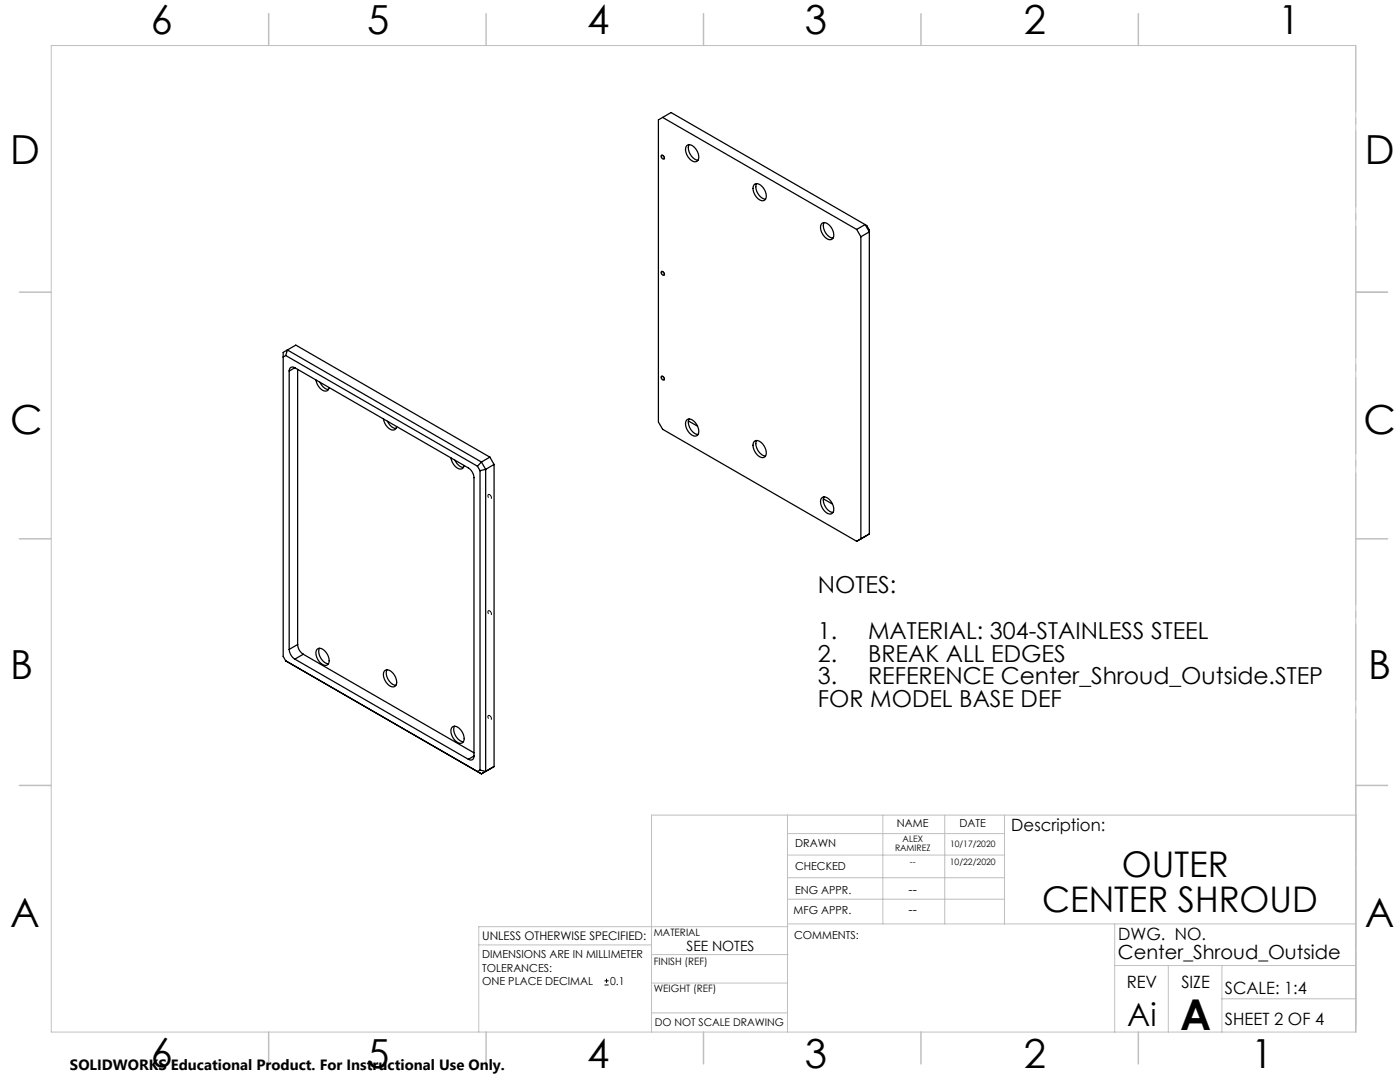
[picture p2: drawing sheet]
<svg xmlns="http://www.w3.org/2000/svg" width="279mm" height="216mm" viewBox="0 0 279 216" stroke-linecap="round" stroke-linejoin="round" font-family="sans-serif">
<path d="M120.6 196.5h.9M120.6 195.7h.9M121.1 195.3v.8" fill="none" stroke="#000" stroke-width=".2"/>
<path d="M132.3 31l.2 .2a.34 .34 0 0 1 0 .6 .34 .34 0 0 1-.5-.3l-.1-.2a.24 .24 0 0 1 .1-.3 .24 .24 0 0 1 .3 0M132.3 54.2l.2 .2a.34 .34 0 0 1 0 .6 .34 .34 0 0 1-.5-.3l-.1-.2a.24 .24 0 0 1 .1-.3 .24 .24 0 0 1 .3 0M132.3 75.1l.2 .2a.34 .34 0 0 1 0 .6 .34 .34 0 0 1-.5-.3l-.1-.2a.24 .24 0 0 1 .1-.3 .24 .24 0 0 1 .3 0M97.7 98.7a.31 .31 0 0 0-.4 .2 .31 .31 0 0 0 .2 .4l.2 .2a.3 .3 0 0 0 .4-.1 .3 .3 0 0 0-.1-.4l-.3-.3M97.7 121.9a.31 .31 0 0 0-.4 .2 .31 .31 0 0 0 .2 .4l.2 .2a.3 .3 0 0 0 .4-.1 .3 .3 0 0 0-.1-.4l-.3-.3M97.7 142.8a.31 .31 0 0 0-.4 .2 .31 .31 0 0 0 .2 .4l.2 .2a.3 .3 0 0 0 .4-.1 .3 .3 0 0 0-.1-.4l-.3-.3" fill="none" stroke="#000" stroke-width=".2" stroke-dasharray="1.3 .6" stroke-dashoffset=".3" stroke-linecap="butt"/>
<path d="M270.6 9.1v49.2M270.6 58.3v49.2M270.6 107.5v49.2M270.6 156.7v49.2" fill="none" stroke="#c0c0c0" stroke-width=".2" stroke-dasharray="15.2 1.3 1.3 1.3" stroke-dashoffset="2.1"/>
<g fill="none" stroke="#c0c0c0" stroke-width=".2">
<path d="M10.2 9.1h260.4v196.8h-260.4zM270.6 58.3h6.3M270.6 156.7h6.3M157.2 162.6v43.3M157.2 175.1h43.3M157.2 170.6h43.3M157.2 166.3h43.3M157.2 179.4h43.3M176.2 162.6v21.8M188.5 162.6v21.8M200.5 162.6v21.8M95.5 188.5h34.5"/>
<path d="M130 196.2h27.2M130 190.5h27.3M157.2 184.4h113.4M157.2 184.9h-61.7v21M222.5 184.4v21.5M222.5 192.7h48.1M233.2 192.7v13.2M243.9 199.3h26.7M243.9 192.7v13.2M130 202.1h27.2M270.6 204.4v-41.8h-140.6v43.3"/>
</g>
<g fill="none" stroke="#c0c0c0" stroke-width=".3">
<path d="M53.6 2.7v6.4M97 2.7v6.4M140.4 2.7v6.4M183.8 2.7v6.4M227.2 2.7v6.4M3.9 58.3h6.3M270.6 58.3h6.3M3.9 107.5h6.3M270.6 107.5h6.3M3.9 156.7h6.3M270.6 156.7h6.3M53.6 205.9v6.4"/>
<path d="M97 205.9v6.4M140.4 205.9v6.4M183.8 205.9v6.4M227.2 205.9v6.4"/>
</g>
<g fill="none" stroke="#000" stroke-width=".25">
<path d="M132.1 31a.42 .42 0 0 1 .4 .3 .42 .42 0 0 1-.1 .5l-.4-.5zM132.2 23.4l-.8 .5v60.3l.8 1.5 38.8 22.3M132.2 23.4l38.8 22.4M132.2 23.4l1.7-.9 39.1 22.5 .5 .9v60.7l-2.5 1.4M137 29.1a1.2 1.2 0 0 1 1.8 .5 1.81 1.81 0 0 1 .2 2.6 2.17 2.17 0 0 1-2.2-2.1v-.6zM137.5 28.9a2.49 2.49 0 0 0 1.8 3.1M150.5 36.9a1.2 1.2 0 0 1 1.8 .5 1.81 1.81 0 0 1 .2 2.6 2.17 2.17 0 0 1-2.2-2.1v-.6zM151 36.6a2.49 2.49 0 0 0 1.8 3.1M132.1 54.2a.42 .42 0 0 1 .4 .3 .42 .42 0 0 1-.1 .4l-.4-.4zM164 44.7a1.2 1.2 0 0 1 1.7 .5 1.81 1.81 0 0 1 .2 2.6 2.17 2.17 0 0 1-2.1-2.1v-.6zM164.5 44.4a2.49 2.49 0 0 0 1.7 3.1M171 45.8l.8 1.4"/>
<path d="M171 45.8l1.7-1 .8 1.5-1.7 .9M171.8 47.2v60.3l-.8 .5M57 70.9l38.3 22.1M57 70.9l.4-1.1 38.7 22.4M57 70.9l-.5 .3M57.7 74v55.6M58.8 73.4l34.7 20a2.48 2.48 0 0 1 1.1 1.9v55.6M58.8 73.4a.68 .68 0 0 0-.8-.1 .68 .68 0 0 0-.3 .7M58.8 73.4l-1.1 .6M59.4 73.7v54.9M63.1 75.8a2.43 2.43 0 0 0 2 2.2l.4-.2 .2-.5M63.9 76.3a2.29 2.29 0 0 0 1.6 1.4"/>
<path d="M132.1 75.1a.42 .42 0 0 1 .4 .3 .42 .42 0 0 1-.1 .5l-.4-.5zM76.5 83.6a2.43 2.43 0 0 0 2.1 2.2l.4-.2 .1-.5M77.3 84.1a2.29 2.29 0 0 0 1.7 1.4M90 91.4a2.43 2.43 0 0 0 2.1 2.2l.3-.2 .2-.5M90.8 91.8a2.29 2.29 0 0 0 1.7 1.5M95.3 93l.5 .9M95.8 93.9v59.8M96.1 92.2l-.8 .8M96.1 92.2l.8 1.4M96.9 93.6l-1.1 .3M96.9 93.6v60.3M97.8 91.2l.8 1.5"/>
<path d="M97.8 91.2l-1.7 1M97.8 91.2l-38.8-22.3-2.5 1.4v60.7l.5 .9 39.1 22.5M98.6 92.7l-1.7 .9M98.6 92.7v60.3l-2.5 1.4M137 83.8a1.2 1.2 0 0 1 1.8 .6 1.81 1.81 0 0 1 .2 2.6 2.17 2.17 0 0 1-2.2-2.1v-.6zM137.4 84l1.8 1.1M137.5 83.6a2.49 2.49 0 0 0 1.8 3.1M150.5 88.1a1.2 1.2 0 0 1 1.8 .6 1.81 1.81 0 0 1 .2 2.6 2.17 2.17 0 0 1-2.2-2.2v-.5zM151 87.9a2.49 2.49 0 0 0 1.8 3.1M164 99.4a1.2 1.2 0 0 1 1.7 .5 1.81 1.81 0 0 1 .2 2.6 2.17 2.17 0 0 1-2.1-2.1v-.6zM164.3 99.5l1.9 1.1M164.5 99.2a2.49 2.49 0 0 0 1.7 3"/>
<path d="M57.7 129.6a2.48 2.48 0 0 0 1.1 1.9M58.8 131.5l34.7 20M59.4 128.6a2.48 2.48 0 0 0 1.1 1.9M59.4 128.6l-1.7 1M60.5 130.5l34.1 19.7M60.5 130.5l-1.7 1M63.3 129.5a1.71 1.71 0 0 1 2.2 1.4 1.18 1.18 0 0 1-.6 1.9 2.52 2.52 0 0 1-1.7-3.1zM63.8 129.4a2.48 2.48 0 0 0 1.7 3.1M76.8 133.8a1.71 1.71 0 0 1 2.2 1.4 1.18 1.18 0 0 1-.6 1.9 2.52 2.52 0 0 1-1.7-3.1zM77.2 133.6a2.48 2.48 0 0 0 1.8 3.1M90.3 145.1a1.71 1.71 0 0 1 2.1 1.3 1.18 1.18 0 0 1-.5 1.9 2.52 2.52 0 0 1-1.8-3.1zM90.7 144.9a2.48 2.48 0 0 0 1.8 3.1"/>
<path d="M94.6 150.9a.68 .68 0 0 1-.3 .7 .68 .68 0 0 1-.8-.1M94.6 150.9l-1.1 .6M95.8 153.7l1.1 .2M95.8 153.7l-.5 .3M96.9 153.9l-.8 .5"/>
</g>
<text font-size="8.5" x="235.5" y="205.4">A</text>
<g font-size="8">
<text x="30.1" y="6.8">6</text>
<text x="73.3" y="6.9">5</text>
<text x="117.2" y="6.9">4</text>
<text x="160.6" y="6.9">3</text>
<text x="204.3" y="6.9">2</text>
<text x="255.1" y="6.9">1</text>
<text x="2.1" y="32.7">D</text>
<text x="272.4" y="32.7">D</text>
<text x="2.1" y="86.5">C</text>
<text x="272.1" y="86.5">C</text>
<text x="2.1" y="135.6">B</text>
<text x="273.1" y="135.6">B</text>
<text x="2.1" y="185.1">A</text>
<text x="272.4" y="185.1">A</text>
<text x="30.1" y="212.9">6</text>
<text x="73.3" y="213">5</text>
<text x="117.2" y="213">4</text>
<text x="160.6" y="213">3</text>
<text x="204.3" y="213">2</text>
<text x="249.7" y="213">1</text>
</g>
<g font-size="7.1">
<text x="223.9" y="174.9">OUTER</text>
<text x="208" y="182">CENTER SHROUD</text>
</g>
<text font-size="6.3" x="225" y="204.6">Ai</text>
<g font-size="4.7">
<text x="163.2" y="118.4">NOTES:</text>
<text x="163.2" y="127.5">1.</text>
<text x="173.2" y="127.5">MATERIAL: 304-STAINLESS STEEL</text>
<text x="163.2" y="132">2.</text>
<text x="163.2" y="136.5">3.</text>
<text x="173.2" y="132">BREAK ALL EDGES</text>
<text x="173.2" y="136.5">REFERENCE Center_Shroud_Outside.STEP</text>
<text x="163.2" y="141.1">FOR MODEL BASE DEF</text>
</g>
<text font-size="3.9" x="223.1" y="191.3">Center_Shroud_Outside</text>
<g font-size="3.4">
<text x="201.8" y="165.9">Description:</text>
<text x="223.2" y="187.6">DWG. NO.</text>
<text x="224.9" y="197.2">REV</text>
<text x="235.8" y="197.2">SIZE</text>
<text x="244.4" y="198.4">SCALE: 1:4</text>
<text x="244.4" y="204.6">SHEET 2 OF 4</text>
</g>
<text font-size="3" x="14" y="213.5">SOLIDWORKS Educational Product. For Instructional Use Only.</text>
<text font-size="2.8" x="137" y="189.7">SEE NOTES</text>
<g font-size="2.5">
<text x="181.3" y="178.3">--</text>
<text x="181.3" y="182.3">--</text>
</g>
<text font-size="2.4" x="96.2" y="187.5">UNLESS OTHERWISE SPECIFIED:</text>
<g font-size="2.2">
<text x="179" y="165.1">NAME</text>
<text x="191.5" y="165.1">DATE</text>
<text x="158.7" y="169">DRAWN</text>
<text x="158.7" y="173.5">CHECKED</text>
<text x="158.7" y="178.3">ENG APPR.</text>
<text x="158.4" y="182.4">MFG APPR.</text>
<text x="96.2" y="191.2">DIMENSIONS ARE IN MILLIMETER</text>
<text x="158.5" y="187.4">COMMENTS:</text>
<text x="96.2" y="193.9">TOLERANCES:</text>
<text x="96.2" y="196.5">ONE PLACE DECIMAL</text>
<text x="121.8" y="196.5">0.1</text>
</g>
<text font-size="2.1" x="130.7" y="204.6">DO NOT SCALE DRAWING</text>
<g font-size="2">
<text x="130.5" y="186.8">MATERIAL</text>
<text x="130.5" y="192.5">FINISH (REF)</text>
<text x="130.5" y="198">WEIGHT (REF)</text>
</g>
<g font-size="1.8">
<text x="180.1" y="168">ALEX</text>
<text x="178.6" y="169.7">RAMIREZ</text>
<text x="181.6" y="172.6">--</text>
<text x="189.6" y="172.6">10/22/2020</text>
<text x="189.6" y="169">10/17/2020</text>
</g>
</svg>
